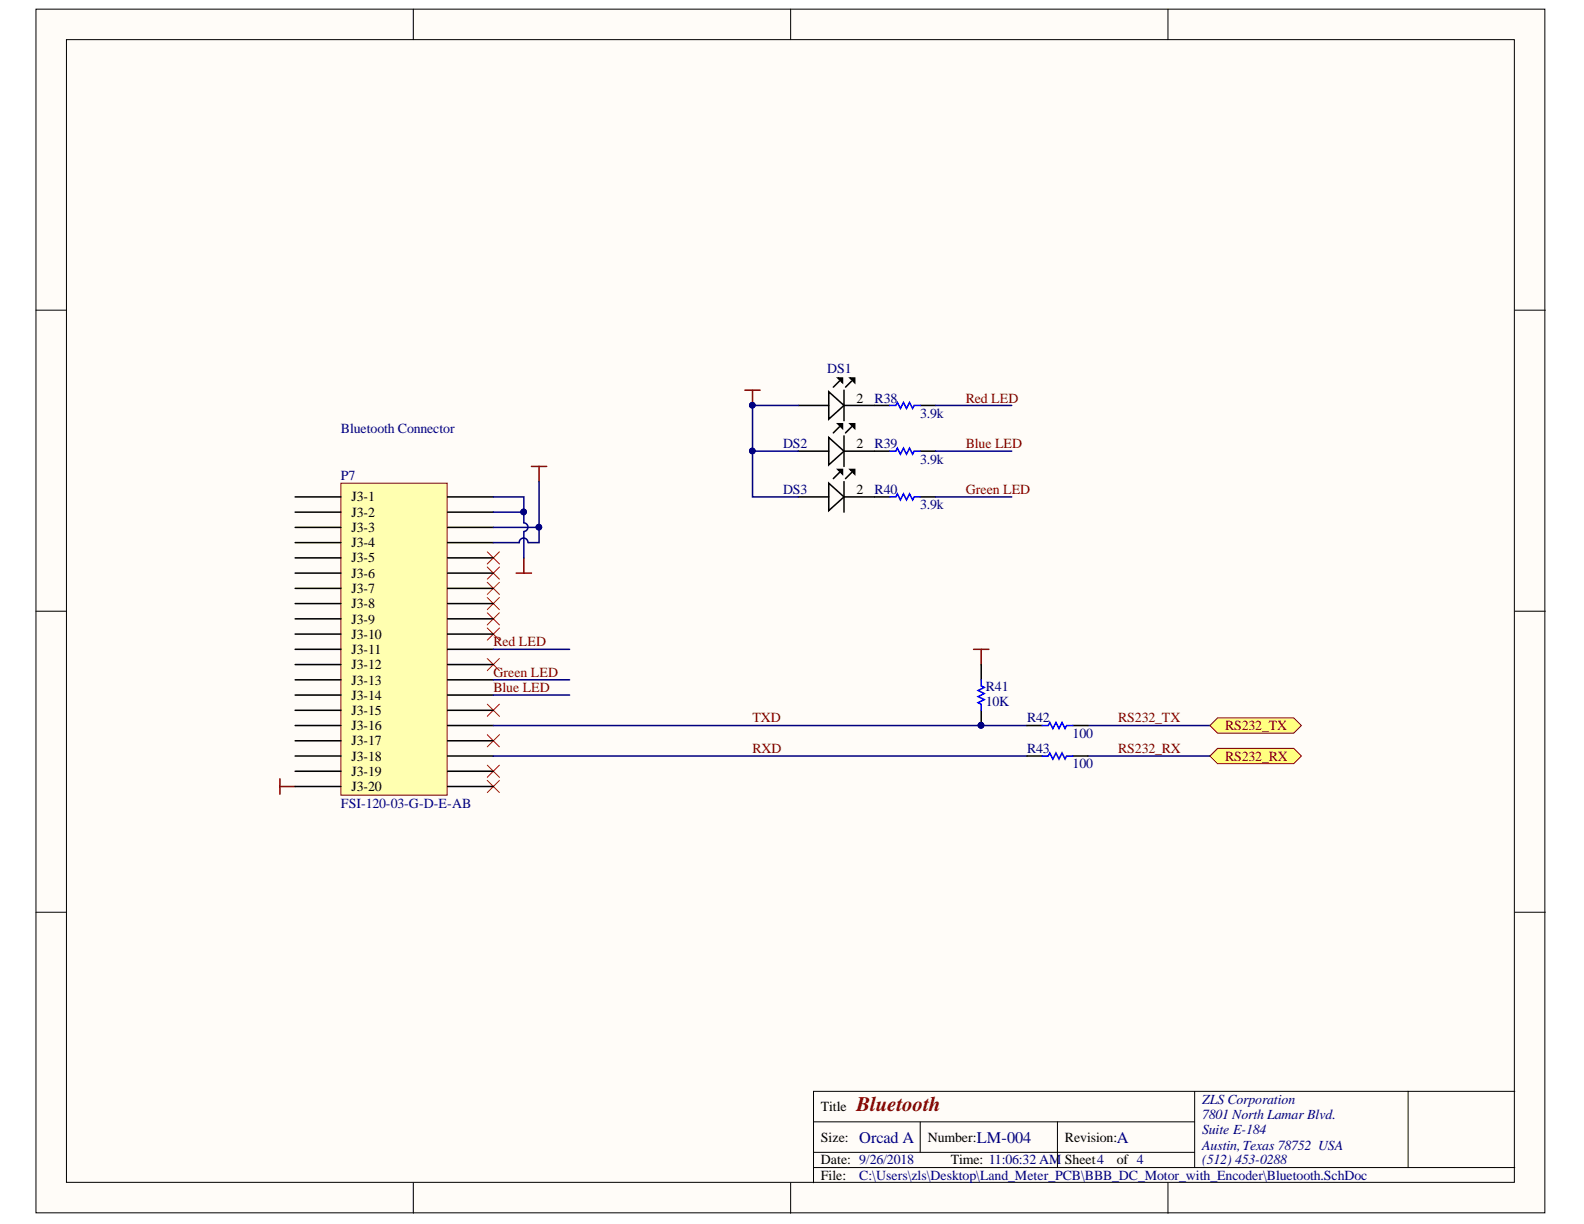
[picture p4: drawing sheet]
<svg xmlns="http://www.w3.org/2000/svg" width="279mm" height="216mm" viewBox="0 0 279 216" stroke-linecap="round" stroke-linejoin="round" font-family="sans-serif">
<g fill="#fffcf8" stroke="#000" stroke-width=".18">
<path d="M6.3 1.6h266.2v212.3h-266.2z"/>
<path d="M11.7 7h255.4v201.6h-255.4z"/>
</g>
<g fill="none" stroke="#000" stroke-width=".18">
<path d="M72.9 1.6v5.4M139.5 1.6v5.4M206 1.6v5.4M6.3 54.7h5.4M267.2 54.7h5.4M6.3 107.8h5.4M267.2 107.8h5.4M6.3 160.9h5.4M267.2 160.9h5.4M143.5 197.9h67.2M162.3 197.9v5.4M186.5 197.9v8"/>
<path d="M210.7 192.5v13.4M248.4 192.5h-104.9v16.1M267.2 192.5h-18.8v13.4M72.9 208.6v5.4M139.5 208.6v5.4M143.5 205.9h123.7M143.5 203.3h67.2M206 208.6v5.4"/>
</g>
<path d="M131.4 68.8h2.7M132.7 68.8v2.7M92.4 98.4v2.7M93.7 82.3h2.7M95.1 82.3v2.7M91.1 101.1h2.6M171.7 114.5h2.7M173.1 114.5v2.7M49.4 137.4v2.7M49.4 138.7h2.7" fill="none" stroke="#800000" stroke-width=".27"/>
<g fill="none" stroke="#f00" stroke-width=".18">
<path d="M85.9 97.3l2.2 2.2M88.1 97.3l-2.2 2.2M85.9 100l2.2 2.2M85.9 102.7l2.2 2.2M85.9 105.4l2.2 2.1M85.9 108.1l2.2 2.1M85.9 110.8l2.2 2.1M85.9 116.1l2.2 2.2M88.1 100l-2.2 2.2M88.1 102.7l-2.2 2.2M88.1 105.4l-2.2 2.1M88.1 108.1l-2.2 2.1"/>
<path d="M88.1 110.8l-2.2 2.1M88.1 116.1l-2.2 2.2M85.9 124.2l2.2 2.2M85.9 129.6l2.2 2.1M85.9 135l2.2 2.1M85.9 137.7l2.2 2.1M88.1 124.2l-2.2 2.2M88.1 129.6l-2.2 2.1M88.1 135l-2.2 2.1M88.1 137.7l-2.2 2.1"/>
</g>
<circle cx="132.7" cy="71.5" r=".5" fill="#000080" stroke="#000080" stroke-width=".18"/>
<path d="M60.1 85.2h18.8v55.1h-18.8z" fill="#ffffb0" stroke="#800000" stroke-width=".18"/>
<g fill="none" stroke="#000" stroke-width=".27">
<path d="M140.8 71.5h5.4M140.8 79.6h5.4M146.2 69.1l2.7 2.4-2.7 2.4zM146.2 77.2l2.7 2.4-2.7 2.4zM147.8 66.7h.8v.8zM147.8 74.7h.8v.8zM148.1 67.2l-1.1 1.1M148.1 75.3l-1.1 1.1M148.9 71.5h8M148.9 68.8v5.4M148.9 76.9v5.4M148.9 79.6h8"/>
<path d="M149.9 66.7h.9v.8zM149.9 74.7h.9v.8zM150.2 67.2l-1.1 1.1M150.2 75.3l-1.1 1.1M162.3 71.5h2.7M162.3 79.6h2.7M52.1 87.6h8M52.1 90.3h8M52.1 93h8M52.1 95.7h8M52.1 98.4h8M79 87.6h8"/>
<path d="M79 90.3h8M79 93h8M79 95.7h8M79 98.4h8M140.8 87.6h5.4M146.2 85.2l2.7 2.4-2.7 2.5zM147.8 82.8h.8v.8zM148.1 83.3l-1.1 1.1M148.9 87.6h8M148.9 85v5.3M149.9 82.8h.9v.8zM150.2 83.3l-1.1 1.1"/>
<path d="M162.3 87.6h2.7M52.1 101.1h8M52.1 103.8h8M52.1 106.5h8M52.1 109.2h8M52.1 111.8h8M52.1 114.5h8M52.1 117.2h8M52.1 119.9h8M79 101.1h8M79 103.8h8M79 106.5h8"/>
<path d="M79 109.2h8M79 111.8h8M79 114.5h8M79 117.2h8M79 119.9h8M173.1 117.2v2.7M52.1 122.6h8M52.1 125.3h8M52.1 128h8M52.1 130.7h8M52.1 133.4h8M52.1 136h8"/>
<path d="M52.1 138.7h8M79 122.6h8M79 125.3h8M79 128h8M79 130.7h8M79 133.4h8M79 136h8M79 138.7h8M173.1 125.3v2.7M181.1 128h2.7M181.1 133.4h2.7M189.2 128h2.7"/>
<path d="M189.2 133.4h2.7"/>
</g>
<path d="M147.8 66.7h.8v.8zM147.8 74.7h.8v.8zM149.9 66.7h.9v.8zM149.9 74.7h.9v.8zM147.8 82.8h.8v.8zM149.9 82.8h.9v.8z" fill="#000"/>
<path d="M156.9 71.5h1.1l.3-.5 .5 1.1 .6-1.1 .5 1.1 .5-1.1 .6 1.1 .2-.6h1.1M156.9 79.6h1.1l.3-.6 .5 1.1 .6-1.1 .5 1.1 .5-1.1 .6 1.1 .2-.5h1.1M156.9 87.6h1.1l.3-.5 .5 1.1 .6-1.1 .5 1.1 .5-1.1 .6 1.1 .2-.6h1.1M173.1 119.9v1.1l.5 .3-1.1 .5 1.1 .5-1.1 .6 1.1 .5-1.1 .5 .6 .3v1.1M183.8 128h1.1l.3-.6 .5 1.1 .6-1.1 .5 1.1 .5-1.1 .6 1.1 .2-.5h1.1M183.8 133.4h1.1l.3-.6 .5 1.1 .6-1.1 .5 1.1 .5-1.1 .6 1.1 .2-.5h1.1" fill="none" stroke="#00f" stroke-width=".27"/>
<g fill="none" stroke="#000080" stroke-width=".27">
<path d="M132.7 79.6h8.1M140.8 71.5h-8.1v16.1h8.1M165 71.5h13.5M165 79.6h13.5M87 87.6h5.4v4.6a.77 .77 0 0 1 .7 .8 .77 .77 0 0 1-.7 .8M87 93h8.1M87 90.3h5.4M92.4 93.8v4.6M93.1 95.7a.77 .77 0 0 0-.7-.8 .77 .77 0 0 0-.8 .8h-4.6M95.1 85v10.7h-1.9M165 87.6h13.5M87 114.5h13.5"/>
<path d="M87 119.9h13.5M87 128h94.1M87 133.4h94.1M87 122.6h13.5M191.9 128h21.5M191.9 133.4h21.5"/>
</g>
<g fill="#000080" stroke="#000080" stroke-width=".18">
<circle cx="95" cy="93" r=".5"/>
<circle cx="92.4" cy="90.3" r=".5"/>
<circle cx="173" cy="127.9" r=".5"/>
<circle cx="132.7" cy="71.5" r=".5"/>
<circle cx="132.7" cy="79.5" r=".5"/>
</g>
<g fill="#ffff80" stroke="#800000" stroke-width=".18">
<path d="M213.4 128l1.4-1.4h13.4l1.3 1.4-1.3 1.3h-13.4z" fill-rule="evenodd"/>
<path d="M213.4 133.4l1.4-1.4h13.4l1.3 1.4-1.3 1.3h-13.4z" fill-rule="evenodd"/>
</g>
<text font-size="3.6" fill="#800000" x="151.1" y="196">Bluetooth</text>
<g font-size="2.9" fill="#000080">
<text x="151.6" y="201.6">Orcad A</text>
<text x="172.3" y="201.6">LM-004</text>
<text x="197" y="201.6">A</text>
</g>
<g font-size="2.5" fill="#000080">
<text x="145.9" y="65.9">DS1</text>
<text x="154.3" y="71">R38</text>
<text x="60.1" y="76.4">Bluetooth Connector</text>
<text x="162.3" y="73.6">3.9k</text>
<text x="138.1" y="79.1">DS2</text>
<text x="154.3" y="79.1">R39</text>
<text x="162.3" y="81.8">3.9k</text>
<text x="60.1" y="84.7">P7</text>
<text x="138.1" y="87.1">DS3</text>
<text x="154.3" y="87.1">R40</text>
<text x="162.3" y="89.8">3.9k</text>
<text x="173.9" y="121.8">R41</text>
<text x="173.9" y="124.5">10K</text>
<text x="181.2" y="127.4">R42</text>
<text x="189.2" y="130.1">100</text>
<text x="181.2" y="132.8">R43</text>
<text x="189.2" y="135.5">100</text>
<text x="60.1" y="142.5">FSI-120-03-G-D-E-AB</text>
<text x="212" y="194.6">ZLS Corporation</text>
<text x="212" y="197.4">7801 North Lamar Blvd.</text>
<text x="212" y="200.1">Suite E-184</text>
<text x="212" y="202.8">Austin, Texas 78752 USA</text>
<text x="151.6" y="208.1">C:\Users\zls\Desktop\Land_Meter_PCB\BBB_DC_Motor_with_Encoder\Bluetooth.SchDoc</text>
<text x="212" y="205.4">(512) 453-0288</text>
</g>
<g font-size="2.5">
<text x="151.1" y="71">2</text>
<text x="151.1" y="79.1">2</text>
<text x="62" y="88.4">J3-1</text>
<text x="151.1" y="87.1">2</text>
<text x="62" y="91.1">J3-2</text>
<text x="62" y="93.9">J3-3</text>
<text x="62" y="96.6">J3-4</text>
<text x="62" y="99.2">J3-5</text>
<text x="62" y="101.9">J3-6</text>
<text x="62" y="104.6">J3-7</text>
<text x="62" y="107.3">J3-8</text>
<text x="62" y="110">J3-9</text>
<text x="62" y="112.6">J3-10</text>
<text x="62" y="115.3">J3-11</text>
<text x="62" y="118">J3-12</text>
<text x="62" y="120.7">J3-13</text>
<text x="62" y="123.4">J3-14</text>
<text x="62" y="126.1">J3-15</text>
<text x="62" y="128.8">J3-16</text>
<text x="62" y="131.5">J3-17</text>
<text x="62" y="134.2">J3-18</text>
<text x="62" y="136.9">J3-19</text>
<text x="62" y="139.5">J3-20</text>
<text x="144.8" y="196">Title</text>
<text x="144.8" y="201.4">Size:</text>
<text x="163.7" y="201.4">Number:</text>
<text x="187.9" y="201.4">Revision:</text>
<text x="144.8" y="205.4">Date: 9/26/2018</text>
<text x="144.8" y="208.1">File:</text>
<text x="167.7" y="205.4">Time: 11:06:32 AM</text>
<text x="187.9" y="205.4">Sheet4</text>
<text x="197" y="205.4">of 4</text>
</g>
<g font-size="2.5" fill="#800000">
<text x="170.3" y="71">Red LED</text>
<text x="170.3" y="79.1">Blue LED</text>
<text x="170.3" y="87.1">Green LED</text>
<text x="87" y="114">Red LED</text>
<text x="87" y="119.4">Green LED</text>
<text x="87" y="122.1">Blue LED</text>
<text x="132.7" y="127.4">TXD</text>
<text x="197.2" y="127.4">RS232_TX</text>
<text x="216.1" y="128.8">RS232_TX</text>
<text x="132.7" y="132.8">RXD</text>
<text x="197.2" y="132.8">RS232_RX</text>
<text x="216.1" y="134.2">RS232_RX</text>
</g>
</svg>
